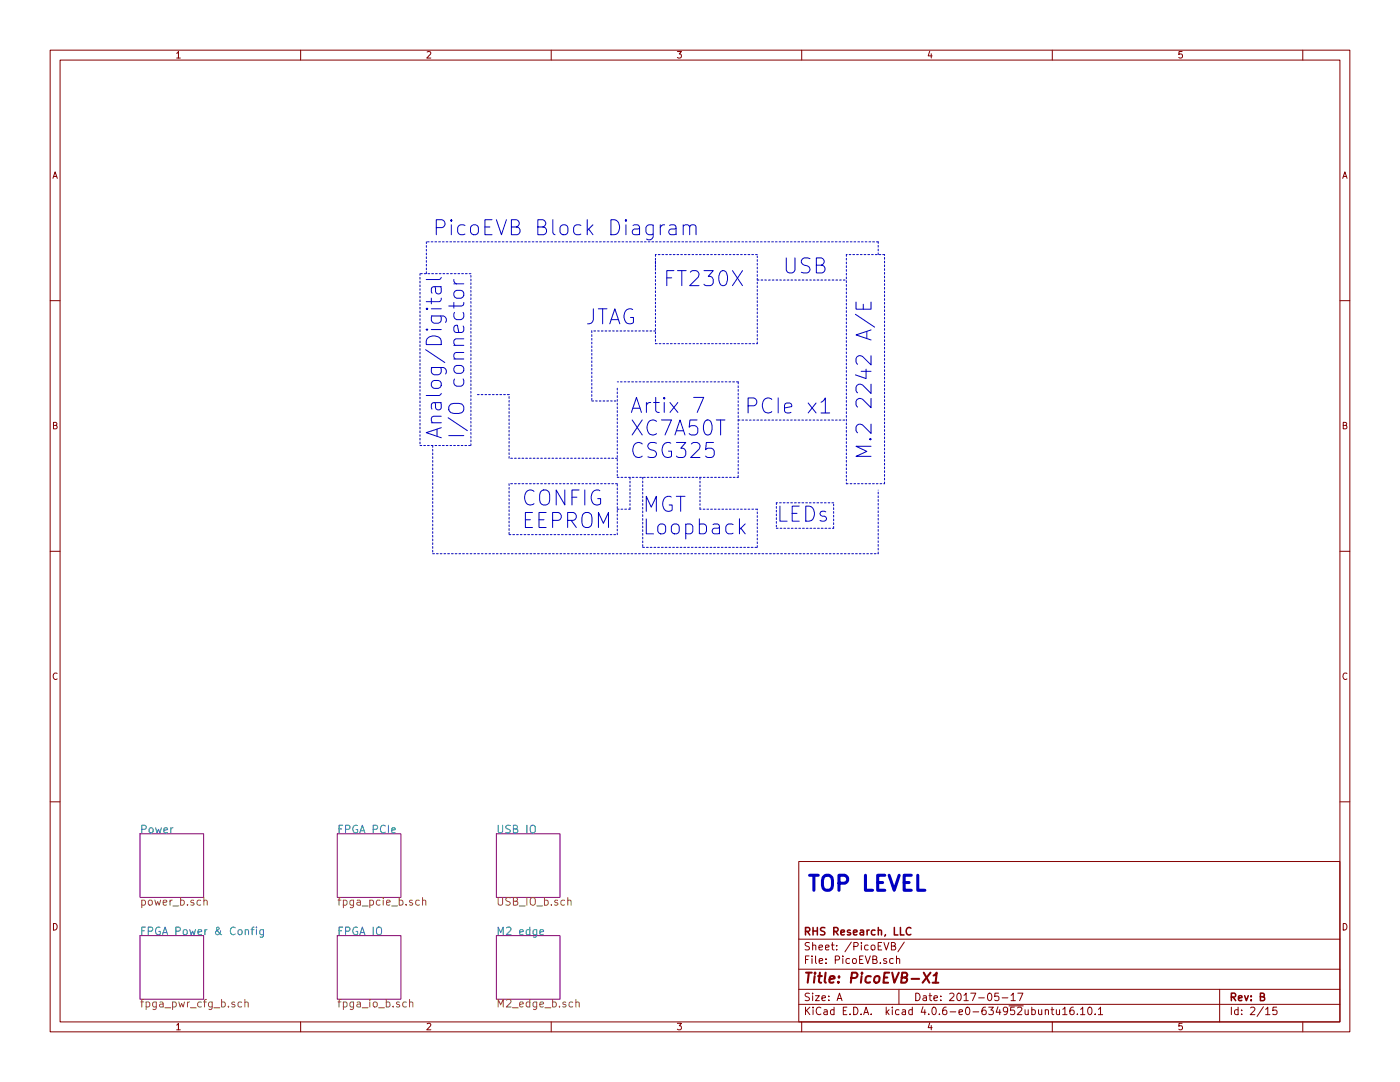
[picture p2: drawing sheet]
<svg xmlns="http://www.w3.org/2000/svg" width="279mm" height="216mm" viewBox="0 0 279 216" stroke-linecap="round" stroke-linejoin="round" font-family="sans-serif">
<g fill="none" stroke="#840000" stroke-width=".2">
<path d="M10 10h259.4v195.9h-259.4zM12 12h255.4v191.9h-255.4zM60 10v2M110 10v2M160 10v2M210 10v2M260 10v2M10 60h2M267.4 60h2M10 110h2M267.4 110h2M10 160h2"/>
<path d="M267.4 160h2M159.4 171.9h108v32h-108zM159.4 197.4h108M159.4 193.4h108M159.4 187.4h108M167.1 199.7l.4-1.5 .5 1.5M167.2 199.2h.7M176.4 188.1l.5 1.5 .5-1.5M177.9 188.8l.7-.2v-.4l-.2-.1h-.5v1.5h.6l.2-.2 .1-.3-.4-.3M178.3 191.3h-.5l-.3 .2 .1 .6 .2 .2 .5-.1M178.9 191.4l.2-.1h.4l.1 1M178.9 190.8v1.5"/>
<path d="M179.4 197.4v3M180.5 188l-1.3 1.9M199.3 198.2h-.7l-.1 .7 .2-.1h.5l.2 .2-.1 .5-.2 .2-.6-.2M200 199.1h1.1M201.8 198.6l.4-.4v1.5M201.8 199.7h.8M203.1 198.2h1l-.6 1.5M243.4 197.4v6.5M60 203.9v2M110 203.9v2M159.4 200.4h108M160 203.9v2"/>
<path d="M208.6 201.6l.2-.1h.4v1M208.6 201.5v1M209.8 201.5h.5M210 201v1.3l.3 .2M210 203.9v2M210.8 201.5l.1 .9 .4 .1 .2-.2M211.5 201.5v1M212.1 201.4l.4-.4v1.5M212.1 202.5h.9M214.2 201h-.4a1.11 1.11 0 0 0-.1 1.4l.4 .1 .2-.2 .1-.5-.3-.3-.4 .1-.2 .2M215 202.3v.2M215.6 201.4l.5-.4v1.5"/>
<path d="M215.6 202.5h.9M217.2 201.1l.2-.1a.8 .8 0 0 1 .5 .7 .8 .8 0 0 1-.5 .8l-.2-.2-.1-.4zM218.6 202.3v.2M219.2 201.4l.4-.4v1.5M219.2 202.5h.9M252.6 201.4l.4-.4v1.5M252.6 202.5h.8M254.8 201h-.7l-.1 .7 .2-.2 .5 .1 .2 .2-.1 .5-.2 .2-.6-.2M260 203.9v2"/>
</g>
<path d="M184.4 194.1l1.1 2M185.7 194.1l-1.6 2M186.1 196.1h1.2M186.3 194.7l.6-.6-.2 2" fill="none" stroke="#840000" stroke-width=".41"/>
<path d="M181.8 185.2a.71 .71 0 0 0-1 .5 .71 .71 0 0 0 .7 .9l.3-.2" fill="none" stroke="#840000" stroke-width=".3"/>
<path d="M27.9 166.4h12.7v12.7h-12.7zM67.3 166.4h12.7v12.7h-12.7zM99.1 166.4h12.7v12.7h-12.7zM27.9 186.7h12.7v12.7h-12.7zM67.3 186.7h12.7v12.7h-12.7zM99.1 186.7h12.7v12.7h-12.7z" fill="none" stroke="#840084" stroke-width=".2"/>
<path d="M50.1 185.5h.6M50.7 185l-.4 .2v1.3M51.2 185v.1M51.2 185.5v1M52.6 185.5v1.2l-.3 .3-.4-.1M52.6 185.6l-.5-.1-.3 .3v.4l.2 .2h.6M107.7 186l.8-.1-.1-.3-.4-.1-.3 .2 .1 .7h.6" fill="none" stroke="#008484" stroke-width=".2"/>
<g fill="none" stroke="#848400" stroke-width=".2">
<path d="M40.7 179.8l.1-.1a.36 .36 0 0 1 .6 .1v.8M40.7 179.1v1.5M83.7 179.7l-.4-.1-.3 .3v.4l.1 .2h.6M84.3 179.8l.1-.1a.36 .36 0 0 1 .6 .1v.8M84.3 179.1v1.5M113.3 179.8l.1-.1a.36 .36 0 0 1 .6 .1v.8M48.2 200l-.4-.1-.3 .3v.5l.2 .2h.5M48.9 199.4v1.5M81.7 199.4v1.5M114.9 199.4v1.5M48.9 200.1v-.1a.36 .36 0 0 1 .6 .2v.7M81.7 200.1l.1-.1a.36 .36 0 0 1 .6 .2v.7"/>
<path d="M114.9 200.1l.1-.1a.36 .36 0 0 1 .6 .2v.7"/>
</g>
<g fill="none" stroke="#0000c2" stroke-width=".2">
<path d="M86.1 59.5v1.1M86.8 57.2l.1 1a.59 .59 0 0 0 .6 .5 .59 .59 0 0 0 .6-.5l-.2-1M88.1 59.5l-.2 .5-.2 .2h-2.6M88.1 57.2h-1.6l-.3 .2-.1 .2 .1 .9M88.1 55.3l-.4 .5h-2.6M90.6 55.8a.73 .73 0 0 0 .5 .8M90.6 56.6h2M90.9 58.1l1.1-.2a.82 .82 0 0 1 .6 .8 .82 .82 0 0 1-.6 .8h-.9a.84 .84 0 0 1-.2-1.4zM132.6 44.9a.73 .73 0 0 0-.8 .5M133.6 45l.3-.1 .9 .1 .1 .3v1.5M134.9 45.6l-1 .1a.59 .59 0 0 0-.4 .6 .59 .59 0 0 0 .4 .5l1-.1M136.3 45.1a.76 .76 0 0 1 1.3 .2v1.5"/>
<path d="M136.3 44.9v1.9M137.6 45.3a.72 .72 0 0 1 1.2-.3l.1 .3v1.5M90.6 60.4v1.1M92.6 60.4l-.2 .5-.2 .2h-2.6M138.4 79.3h2l-1.3 3M163.9 80.3l.3-.2 .5-.7v3M163.9 82.4h1.7M173.6 87.6l.1-.1 .1 .1-.1 .2-.1-.2h.2M173.8 89.1h-3l2.2 1-2.2 1h3M173.8 84.6v1.9l-1.7-1.7a.81 .81 0 0 0-1.3 .4v.7l.3 .5M147.9 105.4l.8 1.1M148.7 104.5l-1.1 1.2"/>
</g>
<g fill="none" stroke="#0000c2" stroke-width=".2" stroke-dasharray=".3 .4">
<path d="M83.8 54.6v34.3M85.1 48.3v6.3M94 54.6h-10.2M130.8 52.1v16.5M130.8 50.8v2.5M151.1 50.8h-20.3M151.1 55.9h17.8M168.9 50.8v45.7M175.3 50.8v-2.5M175.3 48.3h-90.2M176.5 50.8h-7.6M101.6 78.7h-6.4"/>
<path d="M118.1 66v14M123.2 77.5v17.8M130.8 68.6h20.3M130.8 66h-12.7M147.3 76.2h-24.1M151.1 68.6v-17.8M83.8 88.9h10.2M86.4 88.9v21.6M94 88.9v-34.3M101.6 91.4v-12.7M101.6 96.5v10.2M118.1 80h5.1"/>
<path d="M123.2 95.3h24.1M123.2 91.4h-21.6M123.2 96.5h-21.6M128.3 95.3v13.9M147.3 95.3v-19.1M147.3 83.8h21.6M168.9 96.5h7.6M176.5 96.5v-45.7M86.4 110.5h88.9M101.6 106.7h21.6M123.2 106.7v-10.2M123.2 101.6h2.5"/>
<path d="M125.7 101.6v-6.3M128.3 109.2h22.8M139.7 101.6v-6.3M151.1 109.2v-7.6M151.1 101.6h-11.4M154.9 105.4h11.5M166.4 100.3h-11.5M175.3 110.5v-12.7"/>
</g>
<g font-size="4.2" fill="#0000c2">
<text x="86.4" y="47">PicoEVB Block Diagram</text>
<text x="133.7" y="57.2">FT230X</text>
<text x="156.2" y="54.6">USB</text>
<text x="116.8" y="64.8">JTAG</text>
<text x="125.7" y="82.4">Artix 7</text>
<text x="148.6" y="82.5">PCIe x1</text>
<text x="88.2" y="87.6" transform="rotate(-90 88.2 87.6)">Analog/Digital</text>
<text x="92.7" y="87.6" transform="rotate(-90 92.7 87.6)">I/O connector</text>
<text x="125.7" y="86.9">XC7A50T</text>
<text x="174" y="85.2" transform="rotate(-90 174 85.2)">M.2 2242 A/E</text>
<text x="125.7" y="91.4">CSG325</text>
<text x="104.1" y="100.9">CONFIG</text>
<text x="104.1" y="105.4">EEPROM</text>
<text x="128.3" y="102.2">MGT</text>
<text x="128.3" y="106.7">Loopback</text>
<text x="154.9" y="104.1">LEDs</text>
<text x="161.3" y="177.8">TOP LEVEL</text>
</g>
<text font-size="2.8" fill="#840000" x="160.4" y="196.2">Title: PicoEVB-X1</text>
<g font-size="2.1" fill="#008484">
<text x="27.9" y="166.3">Power</text>
<text x="67.3" y="166.3">FPGA PCIe</text>
<text x="99.1" y="166.3">USB IO</text>
<text x="27.9" y="186.6">FPGA Power &amp; Config</text>
<text x="67.3" y="186.6">FPGA IO</text>
<text x="99.1" y="186.6">M2 edge</text>
</g>
<g font-size="2.1" fill="#848400">
<text x="27.9" y="180.7">power_b.sch</text>
<text x="67.3" y="180.7">fpga_pcie_b.sch</text>
<text x="99.1" y="180.7">USB_IO_b.sch</text>
<text x="27.9" y="201">fpga_pwr_cfg_b.sch</text>
<text x="67.3" y="201">fpga_io_b.sch</text>
<text x="99.1" y="201">M2_edge_b.sch</text>
</g>
<g font-size="2.1" fill="#840000">
<text x="160.4" y="189.6">Sheet: /PicoEVB/</text>
<text x="160.4" y="186.6">RHS Research, LLC</text>
<text x="160.4" y="192.3">File: PicoEVB.sch</text>
<text x="160.4" y="202.5">KiCad E.D.A. kicad 4.0.6-e0-634952ubuntu16.10.1</text>
<text x="160.4" y="199.7">Size: A</text>
<text x="182.4" y="199.7">Date: 2017-05-17</text>
<text x="245.4" y="199.7">Rev: B</text>
<text x="245.4" y="202.5">Id: 2/15</text>
</g>
<g font-size="1.8" fill="#840000">
<text x="35" y="11.6">1</text>
<text x="85" y="11.6">2</text>
<text x="135" y="11.6">3</text>
<text x="185" y="11.6">4</text>
<text x="235" y="11.6">5</text>
<text x="10.4" y="35.6">A</text>
<text x="267.8" y="35.6">A</text>
<text x="10.4" y="85.6">B</text>
<text x="267.8" y="85.6">B</text>
<text x="10.4" y="135.6">C</text>
<text x="267.8" y="135.6">C</text>
<text x="10.4" y="185.6">D</text>
<text x="267.8" y="185.6">D</text>
<text x="35" y="205.5">1</text>
<text x="85" y="205.5">2</text>
<text x="135" y="205.5">3</text>
<text x="185" y="205.5">4</text>
<text x="235" y="205.5">5</text>
</g>
</svg>
